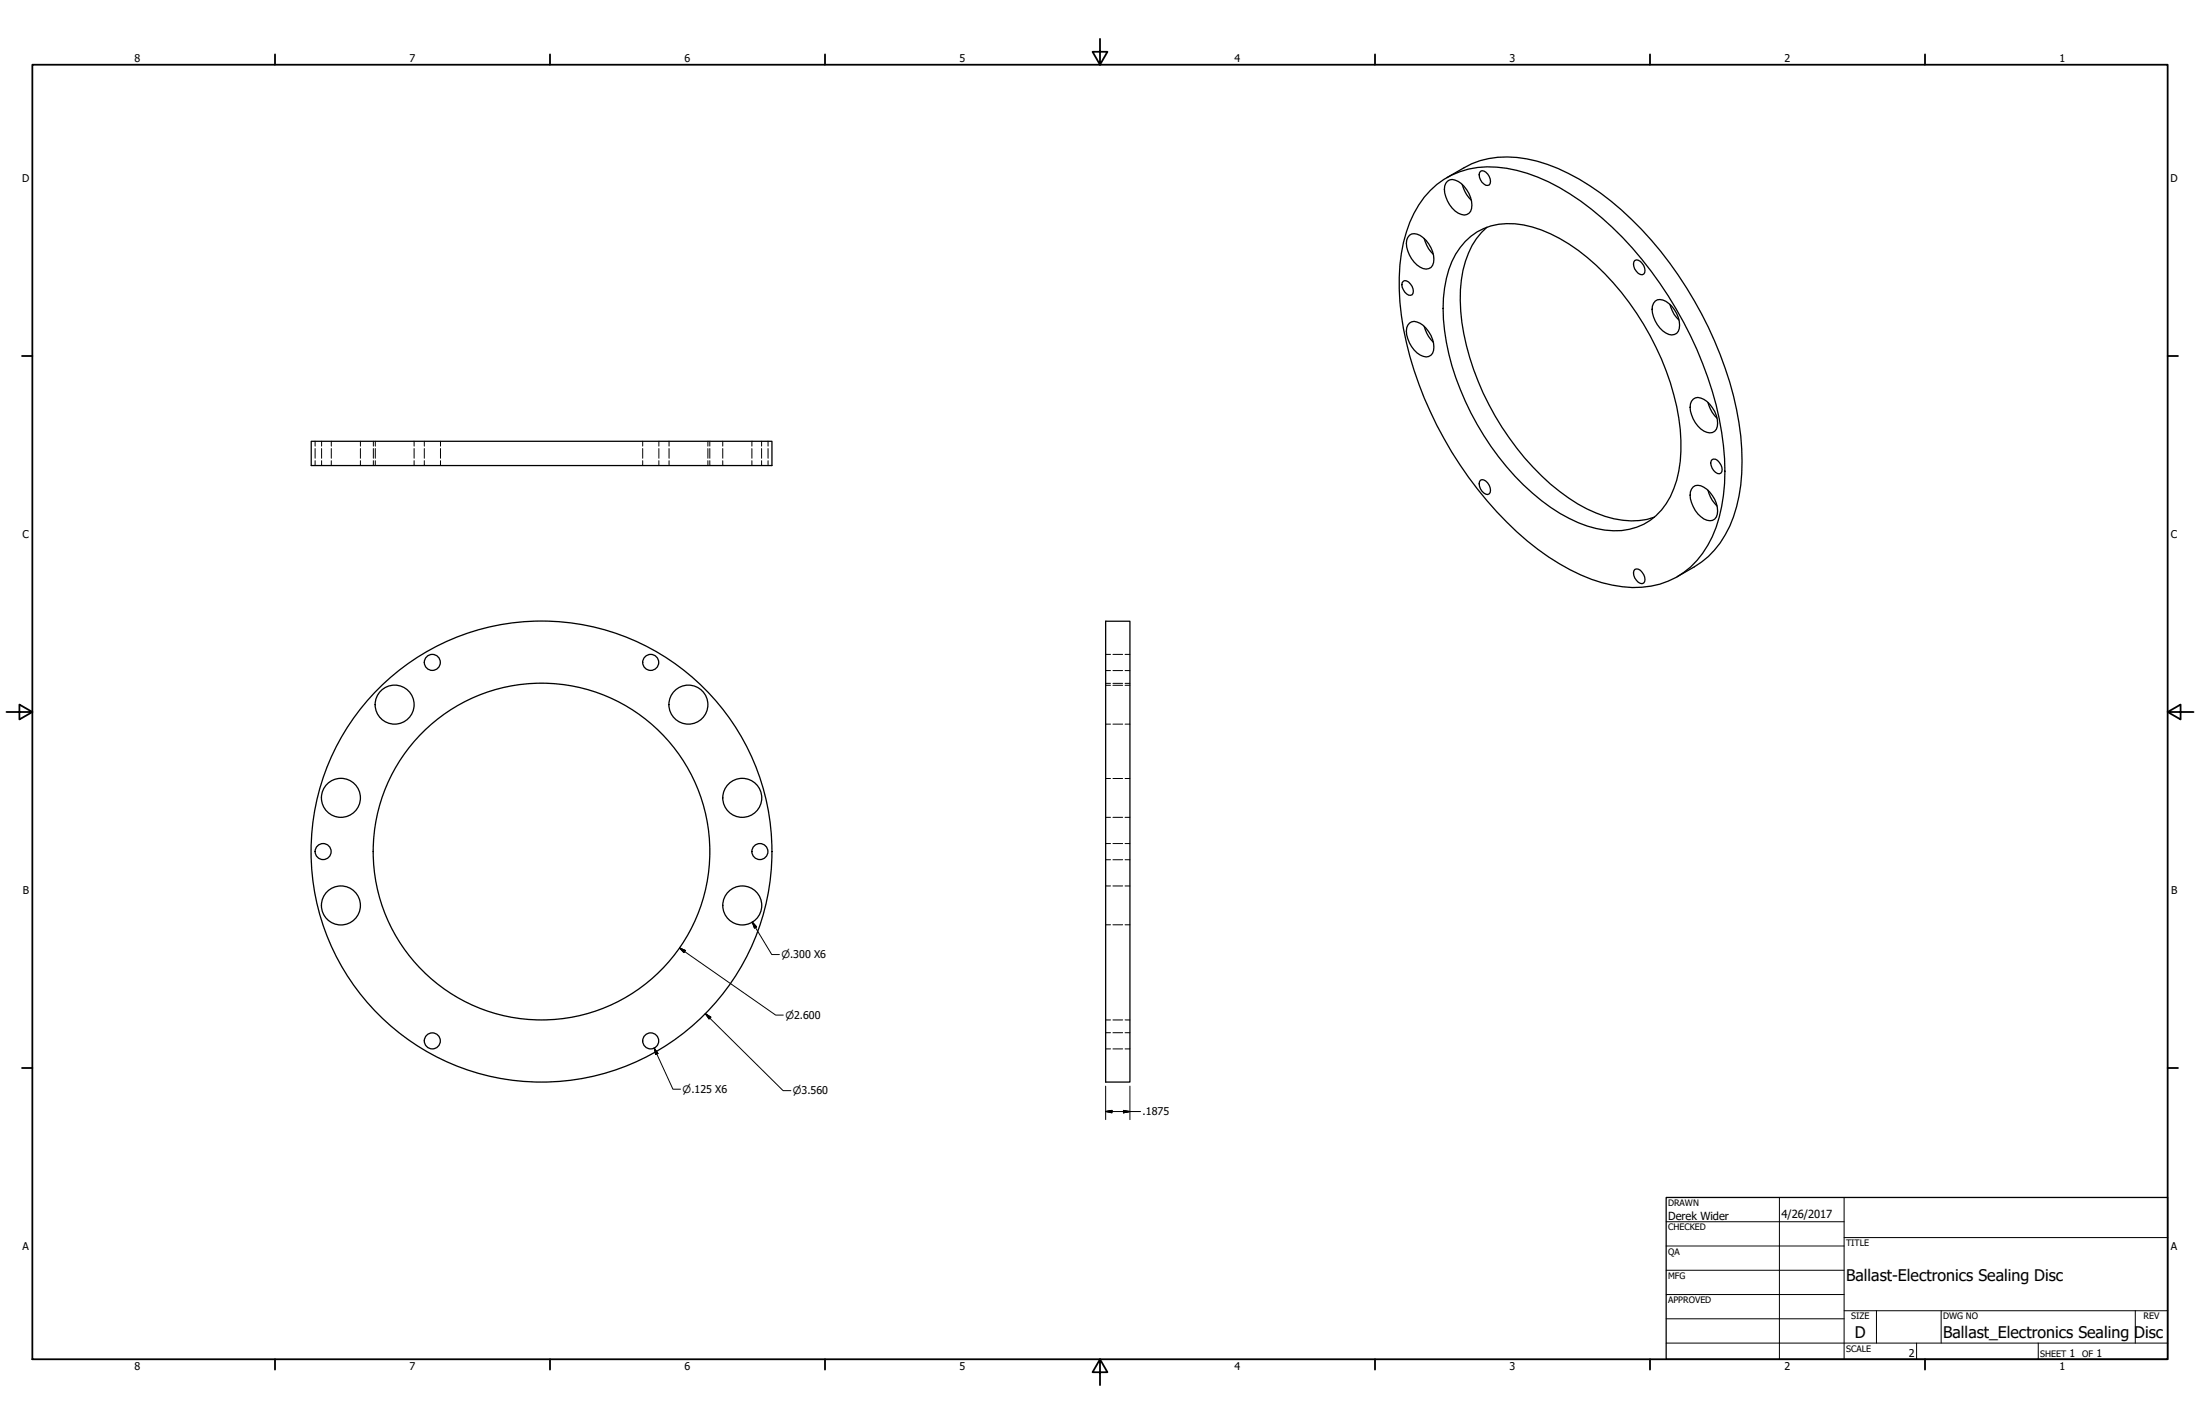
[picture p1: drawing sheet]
<svg xmlns="http://www.w3.org/2000/svg" width="864mm" height="559mm" viewBox="0 0 864 559" stroke-linecap="round" stroke-linejoin="round" font-family="sans-serif">
<!-- layer: Visible (ANSI) -->
<g fill="none" stroke="#000" stroke-width=".51">
<path d="M561.5 74.7a33 33 0 0 1 29.9-8.7 73.5 73.5 0 0 1 33.3 16.1 147.5 147.5 0 0 1 51.1 87.6 73.4 73.4 0 0 1-3.7 40.9 32.4 32.4 0 0 1-35.2 19.7 70.1 70.1 0 0 1-33.2-14.7 146.4 146.4 0 0 1-53.6-91.8 69.4 69.4 0 0 1 5-40.1l4-6.3zM567.9 69.7l6.8-3.9a37 37 0 0 1 28.7-2.6 87.4 87.4 0 0 1 37.1 22.9 149.2 149.2 0 0 1 42.1 79.8 77 77 0 0 1-2.1 36.9 36 36 0 0 1-15.4 19.6l-6.7 3.9M568.2 71.1a3.3 3.3 0 0 1 4.2 .1 10.7 10.7 0 0 1 4.9 11.7 3.3 3.3 0 0 1-4.9 .7 11.6 11.6 0 0 1-5.3-10.6zM574 72.4a13.6 13.6 0 0 0 3.5 6.1M581.2 67.2a2.21 2.21 0 0 1 2.8 1.1 3.7 3.7 0 0 1 .6 4.3 2.21 2.21 0 0 1-2.9-1.1 3.7 3.7 0 0 1-.5-4.3zM553.3 92.3a4 4 0 0 1 5.4 1 10.3 10.3 0 0 1 3.7 10.8 3.3 3.3 0 0 1-4.9 .7 11.5 11.5 0 0 1-5.3-10.6zM559.1 93.6a13.6 13.6 0 0 0 3.5 6.2M575.2 94.7a24.2 24.2 0 0 1 22.8-6.4 60.2 60.2 0 0 1 28.6 15.8 107.7 107.7 0 0 1 33 64.4 45.3 45.3 0 0 1-5.6 29.2 23.5 23.5 0 0 1-24 10.3 56.5 56.5 0 0 1-28.5-14.5 107.6 107.6 0 0 1-34.4-63.8 48.6 48.6 0 0 1 4.3-30zM583.7 89.2a34.1 34.1 0 0 0-10.4 24.5 93 93 0 0 0 13.6 49.5 97.9 97.9 0 0 0 32.4 34.5 41.6 41.6 0 0 0 24.1 6.6l3.1-.5 2.9-.9M550.9 110.4a2.15 2.15 0 0 1 2.8 1 3.6 3.6 0 0 1 .6 4.3 3.4 3.4 0 0 1-3.9-3v-1.8zM641.7 102.2a3.2 3.2 0 0 1 3.9 3 1.8 1.8 0 0 1-1 2.6 4 4 0 0 1-2.9-5.6zM649.7 118.2a4 4 0 0 1 5.4 .9 10.3 10.3 0 0 1 3.7 10.9 3.3 3.3 0 0 1-4.9 .7 11.5 11.5 0 0 1-5.2-10.6z"/>
<path d="M655.5 119.4a13.6 13.6 0 0 0 3.6 6.2M553.3 126.8a3.3 3.3 0 0 1 4.2 .1 10.7 10.7 0 0 1 4.9 11.7 3.3 3.3 0 0 1-4.9 .7 11.6 11.6 0 0 1-5.3-10.6zM559.1 128.1a13.6 13.6 0 0 0 3.5 6.1M664.7 156.7a3.3 3.3 0 0 1 4.1 0 10.7 10.7 0 0 1 4.9 11.8 3.3 3.3 0 0 1-4.9 .7 11.6 11.6 0 0 1-5.2-10.7zM670.4 157.9a13.6 13.6 0 0 0 3.6 6.2M122.2 173.2h180.8v9.5h-180.8zM581.2 188.5a2.21 2.21 0 0 1 2.8 1 2.79 2.79 0 0 1 0 4.6 4 4 0 0 1-2.8-5.6zM664.7 191.1a3.5 3.5 0 0 1 4.1 .1 11.2 11.2 0 0 1 5.3 10.6 3.2 3.2 0 0 1-5.3 1.8 11.7 11.7 0 0 1-5.2-10.6zM670.4 192.3a13.3 13.3 0 0 0 3.6 6.3M672.1 180.3a3.2 3.2 0 0 1 3.8 3 1.8 1.8 0 0 1-1 2.6 4.2 4.2 0 0 1-3.2-5zM641.7 223.5a3.2 3.2 0 0 1 3.9 2.9 1.8 1.8 0 0 1-1 2.6 4 4 0 0 1-2.9-5.5zM434 243.8h9.5v180.8h-9.5z"/>
<circle cx="169.7" cy="259.9" r="3.1"/>
<circle cx="255.4" cy="259.9" r="3.1"/>
<circle cx="154.9" cy="276.5" r="7.7"/>
<circle cx="270.2" cy="276.5" r="7.7"/>
<circle cx="133.8" cy="313.1" r="7.7"/>
<circle cx="291.4" cy="313.1" r="7.7"/>
<circle cx="126.8" cy="334.2" r="3.1"/>
<circle cx="212.6" cy="334.2" r="90.5"/>
<circle cx="212.6" cy="334.2" r="66.1"/>
<circle cx="298.3" cy="334.2" r="3.1"/>
<circle cx="133.8" cy="355.3" r="7.7"/>
<circle cx="291.4" cy="355.3" r="7.7"/>
<circle cx="169.7" cy="408.5" r="3.1"/>
<circle cx="255.4" cy="408.5" r="3.1"/>
</g>
<!-- layer: Hidden (ANSI) -->
<g fill="none" stroke="#000" stroke-width=".39">
<path d="M123.7 173.2v1.9M123.7 176v3.8M126.2 173.2v1.9M126.2 176v3.8M130 173.2v1.9M130 176v3.8M141.5 173.2v1.9M141.5 176v3.8M146.6 173.2v1.9M146.6 176v3.8M147.3 173.2v1.9M147.3 176v3.8"/>
<path d="M162.6 173.2v1.9M162.6 176v3.8M166.6 173.2v1.9M166.6 176v3.8M172.9 173.2v1.9M172.9 176v3.8M252.3 173.2v1.9M252.3 176v3.8M258.6 173.2v1.9M258.6 176v3.8M262.6 173.2v1.9M262.6 176v3.8"/>
<path d="M277.9 173.2v1.9M277.9 176v3.8M278.6 173.2v1.9M278.6 176v3.8M283.7 173.2v1.9M283.7 176v3.8M295.1 173.2v1.9M295.1 176v3.8M299 173.2v1.9M299 176v3.8M301.5 173.2v1.9M301.5 176v3.8"/>
<path d="M123.7 180.8v1.9M126.2 180.8v1.9M130 180.8v1.9M141.5 180.8v1.9M146.6 180.8v1.9M147.3 180.8v1.9M162.6 180.8v1.9M166.6 180.8v1.9M172.9 180.8v1.9M252.3 180.8v1.9M258.6 180.8v1.9M262.6 180.8v1.9"/>
<path d="M277.9 180.8v1.9M278.6 180.8v1.9M283.7 180.8v1.9M295.1 180.8v1.9M299 180.8v1.9M301.5 180.8v1.9M434 256.8h1.9M436.9 256.8h3.8M441.6 256.8h1.9M434 263.1h1.9M434 268.9h1.9M434 268.2h1.9"/>
<path d="M436.9 263.1h3.8M436.9 268.9h3.8M436.9 268.2h3.8M441.6 263.1h1.9M441.6 268.9h1.9M441.6 268.2h1.9M434 284.2h1.9M436.9 284.2h3.8M441.6 284.2h1.9M434 305.5h1.9M436.9 305.5h3.8M441.6 305.5h1.9"/>
<path d="M434 337.4h1.9M434 331h1.9M434 320.7h1.9M436.9 337.4h3.8M436.9 331h3.8M436.9 320.7h3.8M441.6 337.4h1.9M441.6 331h1.9M441.6 320.7h1.9M434 347.7h1.9M436.9 347.7h3.8M441.6 347.7h1.9"/>
<path d="M434 362.9h1.9M436.9 362.9h3.8M441.6 362.9h1.9M434 411.6h1.9M434 405.3h1.9M434 400.2h1.9M436.9 411.6h3.8M436.9 405.3h3.8M436.9 400.2h3.8M441.6 411.6h1.9M441.6 405.3h1.9M441.6 400.2h1.9"/>
</g>
<!-- layer: Border (ANSI) -->
<g fill="none" stroke="#000" stroke-width=".7">
<path d="M431.8 15.2v10.2l-2.9-5.1h5.8l-2.9 5.1M12.7 25.4h838.2v508h-838.2zM107.9 21.3v4.1M215.9 21.3v4.1M323.8 21.3v4.1M539.8 21.3v4.1M647.7 21.3v4.1M755.6 21.3v4.1M8.6 139.7h4.1M850.9 139.7h4.1M2.5 279.4h10.2l-5.1-2.9v5.8l5.1-2.9M850.9 279.4l5.1 2.9v-5.8l-5.1 2.9h10.2"/>
<path d="M8.6 419.1h4.1M850.9 419.1h4.1M107.9 533.4v4.1M215.9 533.4v4.1M323.8 533.4v4.1M431.8 533.4l2.9 5.1h-5.8l2.9-5.1v10.2M539.8 533.4v4.1M647.7 533.4v4.1M755.6 533.4v4.1"/>
</g>
<!-- layer: Title (ANSI) -->
<g fill="none" stroke="#000" stroke-width=".39">
<path d="M654 479.4h69.9M698.5 469.9v63.5M723.9 469.9v63.5M654 488.9h69.9M654 498.5h69.9M723.9 485.6h127M654 508h69.9M654 517.5h69.9M723.9 514.3h127M736.6 514.3v12.7M762 514.3v12.7M838.2 514.3v12.7"/>
<path d="M654 527h196.9M752.3 527v6.4M800.1 527v6.4"/>
</g>
<path d="M654 469.9h196.9v63.5h-196.9z" fill="none" stroke="#000" stroke-width=".51"/>
<!-- layer: Dimension (ANSI) -->
<g fill="none" stroke="#000" stroke-width=".39">
<path d="M266.7 372l2.3 1-.5 .8zM266.7 372l37.8 26.3h3M295.3 361.8l1.7 1.9-.8 .5zM295.3 361.8l7.7 12.8h2.9M276.9 397.8l2.1 1.4-.7 .7zM276.9 397.8l30.5 30.2h3.1M256.8 411.3l1.5 2.1-.9 .4zM256.8 411.3l7.4 16.1h2.9M434 436.2l2.5-.5v1zM434 436.2h13.7M434 426.2v13.2M441 435.7l2.5 .5-2.5 .5z"/>
<path d="M443.5 426.2v13.2"/>
</g>
<path d="M266.7 372l2.3 1zM266.7 372l2.3 1-.5 .8zM295.3 361.8l1.7 1.9zM295.3 361.8l1.7 1.9-.8 .5zM276.9 397.8l2.1 1.4zM276.9 397.8l2.1 1.4-.7 .7zM256.8 411.3l1.5 2.1zM256.8 411.3l1.5 2.1-.9 .4zM434 436.2l2.5-.5zM434 436.2l2.5-.5v1zM441 436.7l2.5-.5zM441 435.7l2.5 .5-2.5 .5z" fill="#000" stroke="#000" stroke-width=".39"/>
<g font-size="6.3">
<text x="724.7" y="502.8">Ballast-Electronics Sealing Disc</text>
<text x="728.1" y="524.9">D</text>
<text x="762.8" y="525">Ballast_Electronics Sealing Disc</text>
</g>
<g font-size="4.4">
<text x="654.8" y="478.6">Derek Wider</text>
<text x="699.3" y="478">4/26/2017</text>
</g>
<g font-size="4.2">
<text x="52.8" y="24.4">8</text>
<text x="160.8" y="24.4">7</text>
<text x="268.7" y="24.4">6</text>
<text x="376.7" y="24.4">5</text>
<text x="484.6" y="24.4">4</text>
<text x="592.6" y="24.4">3</text>
<text x="700.5" y="24.4">2</text>
<text x="808.5" y="24.4">1</text>
<text x="8.8" y="71.4">D</text>
<text x="852" y="71.4">D</text>
<text x="8.9" y="211.1">C</text>
<text x="852.2" y="211.1">C</text>
<text x="9" y="350.8">B</text>
<text x="852.2" y="350.8">B</text>
<text x="448.5" y="437.7">.1875</text>
<text x="8.9" y="490.5">A</text>
<text x="852.2" y="490.5">A</text>
<text x="749.3" y="532.6">2</text>
<text x="812.4" y="532.6">1</text>
<text x="823" y="532.6">1</text>
<text x="52.8" y="537.5">8</text>
<text x="160.8" y="537.5">7</text>
<text x="268.7" y="537.5">6</text>
<text x="376.7" y="537.5">5</text>
<text x="484.6" y="537.5">4</text>
<text x="592.6" y="537.5">3</text>
<text x="700.5" y="537.5">2</text>
<text x="808.5" y="537.5">1</text>
</g>
<g font-size="4">
<text x="306.8" y="376">⌀.300 X6</text>
<text x="308.3" y="399.9">⌀2.600</text>
<text x="268" y="428.9">⌀.125 X6</text>
<text x="311.2" y="429.5">⌀3.560</text>
</g>
<g font-size="3.5">
<text x="654.8" y="473.2">DRAWN</text>
<text x="654.8" y="482.8">CHECKED</text>
<text x="724.7" y="488.9">TITLE</text>
<text x="654.8" y="492.3">QA</text>
<text x="654.8" y="501.8">MFG</text>
<text x="654.8" y="511.4">APPROVED</text>
<text x="726.7" y="517.7">SIZE</text>
<text x="762.8" y="517.7">DWG NO</text>
<text x="841.4" y="517.7">REV</text>
<text x="724.7" y="530.4">SCALE</text>
<text x="800.9" y="532.6">SHEET</text>
<text x="817.4" y="532.6">OF</text>
</g>
</svg>
